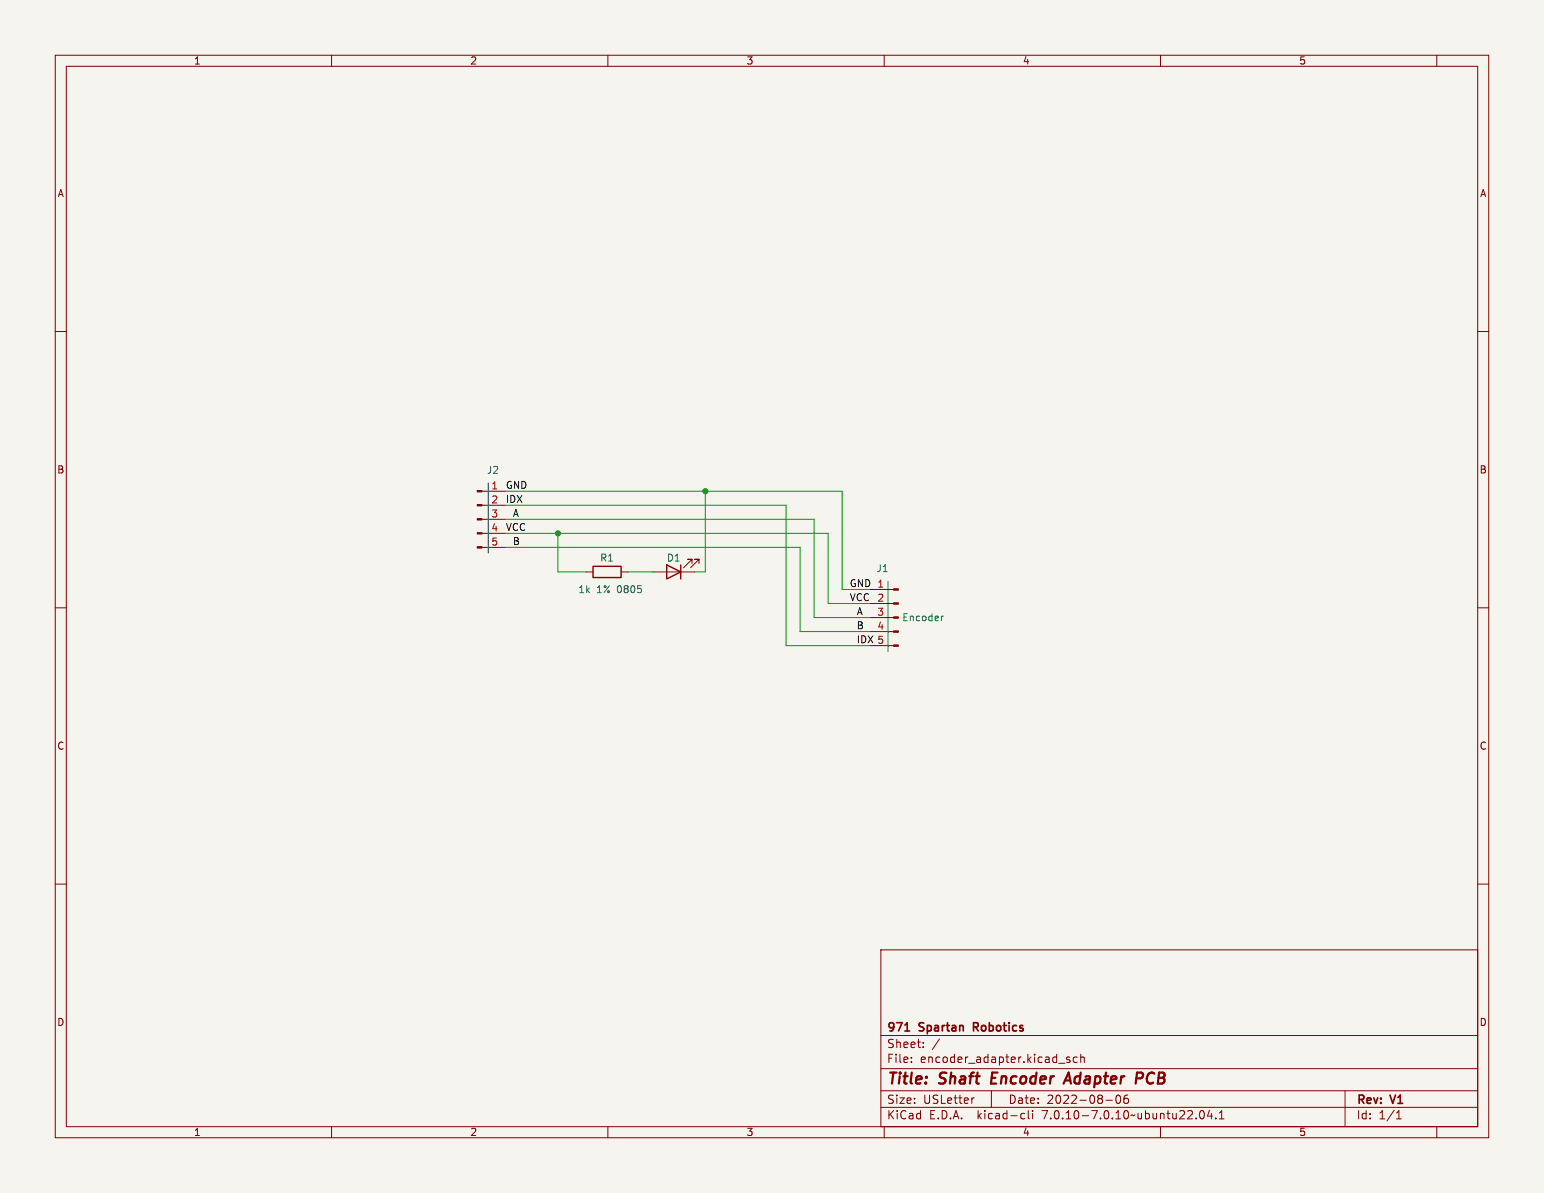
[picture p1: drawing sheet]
<svg xmlns="http://www.w3.org/2000/svg" width="279mm" height="216mm" viewBox="0 0 279 216" stroke-linecap="round" stroke-linejoin="round" font-family="sans-serif">
<path d="M0 0h279.4v215.9h-279.4z" fill="#f5f4ef" stroke="#f5f4ef" stroke-width=".18"/>
<g fill="none" stroke="#840000" stroke-width=".18">
<path d="M10 10h259.4v195.9h-259.4zM12 12h255.4v191.9h-255.4zM60 10v2M110 10v2M160 10v2M210 10v2M260 10v2M10 60h2M267.4 60h2M87.2 99.1h4.2M87.2 96.5h4.2M87.2 94h4.2"/>
<path d="M87.2 91.4h4.2M87.2 88.9h4.2M10 110h2M106 103.5h1.3M112.4 103.5h1.3M118.1 103.5h7.6M125.2 102v-.8h-.7h.7l-1.5 1.5M126.5 102v-.8h-.8h.8l-1.5 1.5M157.5 116.8h4.2M157.5 114.3h4.2M157.5 111.8h4.2M157.5 109.2h4.2"/>
<path d="M157.5 106.7h4.2M267.4 110h2M10 160h2M267.4 160h2M159.4 171.9h108v32h-108zM159.4 197.4h108M159.4 193.4h108M159.4 187.4h108M164.9 192.1v.2M164.9 191.4v.1M167.1 189.4v.2M167.1 188.7v.1"/>
<path d="M170 188l-1.3 1.9M176.3 198.7l-.3 .1M179.4 197.4v3M193.6 191.4l-.4-.1-.2 .2 .1 .2 .5 .2v.3h-.6M194.9 191.4l-.4-.1-.3 .3v.4l.2 .2h.5M195.6 191.4l.2-.1 .3 .1 .1 .9M195.6 190.8v1.5M200.1 199.1h1.2M202.1 198.3a.81 .81 0 0 0 .3 1.4l.2-.2 .2-.4-.2-.8M203.6 198.3a1.17 1.17 0 0 0-.1 1.3h.6l.1-.6-.3-.2h-.3l-.2 .2M243.4 197.4v6.5M60 203.9v2"/>
<path d="M110 203.9v2M159.4 200.4h108M160 203.9v2M185 201.5l.4 .1M185.4 202.4l-.4 .1M186.1 201v1.3l.2 .2M186.9 201v.1M186.9 201.5v1M210 203.9v2M216.4 202.3v.2M217.3 201.1l.1-.1a.8 .8 0 0 1 .5 .7 .8 .8 0 0 1-.5 .8 1 1 0 0 1-.1-1.4zM218.9 200.9l-.4 1.1h.9"/>
<path d="M219.2 201.5v1M220 202.3v.2M220.6 202.5h.9M220.6 201.4l.5-.4v1.5M252.7 202.5h.9M252.7 201.4l.4-.4v1.5M260 203.9v2"/>
</g>
<path d="M179.6 194.1l-.3 2h1M192.5 196.1l.9-2 .4 2M192.7 195.5h1M205.8 194.1l.9 .1a.58 .58 0 0 1-.3 1h-.8" fill="none" stroke="#840000" stroke-width=".4"/>
<path d="M163.7 186.6h.9M176.2 185.9h.5M176.7 185.1h-.5v1.5" fill="none" stroke="#840000" stroke-width=".3"/>
<path d="M107.3 102.5h5.1v2h-5.1zM120.6 102.2l2.6 1.3-2.6 1.3zM123.2 102.2v2.6" fill="none" stroke="#840000" stroke-width=".25"/>
<g fill="#840000" stroke="#840000" stroke-width=".18">
<path d="M86.4 98.9h.8v.3h-.8z"/>
<path d="M86.4 96.4h.8v.2h-.8z"/>
<path d="M86.4 93.9h.8v.2h-.8z"/>
<path d="M86.4 91.3h.8v.3h-.8z"/>
<path d="M86.4 88.8h.8v.2h-.8z"/>
<path d="M161.7 116.7h.9v.3h-.9z"/>
<path d="M161.7 114.2h.9v.2h-.9z"/>
<path d="M161.7 111.6h.9v.3h-.9z"/>
<path d="M161.7 109.1h.9v.2h-.9z"/>
<path d="M161.7 106.6h.9v.2h-.9z"/>
</g>
<path d="M170.7 111.5l-.3 .2" fill="none" stroke="#006464" stroke-width=".18"/>
<path d="M88.4 87.4v12.7M160.7 105.2v12.7" fill="none" stroke="#0000c2" stroke-width=".18"/>
<path d="M91.4 96.5h58.5v12.7h7.6M91.4 88.9h61v17.8h5.1M91.4 99.1h53.4v15.2h12.7M91.4 91.4h50.8v25.4h15.3M91.4 94h55.9v17.8h10.2M101 96.5v7h5M127.6 88.9v14.6h-1.9M113.7 103.5h4.4" fill="none" stroke="#009600" stroke-width=".18"/>
<g fill="#009600" stroke="#009600" stroke-width=".18">
<circle cx="127.6" cy="88.9" r=".46"/>
<circle cx="101" cy="96.5" r=".46"/>
</g>
<g font-size="2.8" fill="#840000">
<text x="160.4" y="196.8">Title:</text>
<text x="170.1" y="196.8">Shaft</text>
<text x="180.2" y="196.8">Encoder</text>
<text x="194.4" y="196.8">Adapter</text>
<text x="208" y="196.8">PCB</text>
</g>
<g font-size="2.1" fill="#840000">
<text x="160.4" y="189.9">Sheet:</text>
<text x="160.4" y="187.1">971</text>
<text x="166.4" y="187.1">Spartan</text>
<text x="176.8" y="187.1">Robotics</text>
<text x="160.4" y="192.6">File:</text>
<text x="166.5" y="192.6">encoder_adapter.kicad_sch</text>
<text x="160.4" y="202.8">KiCad</text>
<text x="160.4" y="200">Size:</text>
<text x="167.1" y="200">USLetter</text>
<text x="168.1" y="202.8">E.D.A.</text>
<text x="177" y="202.8">kicad-cli</text>
<text x="182.4" y="200">Date:</text>
<text x="188.9" y="202.8">7.0.10-7.0.10~ubuntu22.04.1</text>
<text x="189.4" y="200">2022-08-06</text>
<text x="245.4" y="200.2">Rev:</text>
<text x="245.4" y="202.8">Id:</text>
<text x="249.5" y="202.8">1/1</text>
<text x="251.8" y="200.2">V1</text>
</g>
<g font-size="1.8" fill="#840000">
<text x="35" y="11.9">1</text>
<text x="85" y="11.9">2</text>
<text x="135" y="11.9">3</text>
<text x="185" y="11.9">4</text>
<text x="235" y="11.9">5</text>
<text x="10.3" y="35.9">A</text>
<text x="267.7" y="35.9">A</text>
<text x="10.3" y="85.9">B</text>
<text x="267.7" y="85.9">B</text>
<text x="10.3" y="135.9">C</text>
<text x="267.7" y="135.9">C</text>
<text x="10.3" y="185.9">D</text>
<text x="267.7" y="185.9">D</text>
<text x="35" y="205.8">1</text>
<text x="85" y="205.8">2</text>
<text x="135" y="205.8">3</text>
<text x="185" y="205.8">4</text>
<text x="235" y="205.8">5</text>
</g>
<g font-size="1.8" fill="#006464">
<text x="88" y="86">J2</text>
<text x="108.5" y="101.8">R1</text>
<text x="120.6" y="101.8">D1</text>
<text x="104.6" y="107.5">1k</text>
<text x="108" y="107.5">1%</text>
<text x="111.8" y="107.5">0805</text>
<text x="158.5" y="103.7">J1</text>
<text x="163.2" y="112.6">Encoder</text>
</g>
<g font-size="1.8" fill="#a90000">
<text x="88.8" y="88.6">1</text>
<text x="88.8" y="91.2">2</text>
<text x="88.8" y="93.7">3</text>
<text x="88.8" y="96.3">4</text>
<text x="88.8" y="98.8">5</text>
<text x="158.7" y="109">2</text>
<text x="158.7" y="111.5">3</text>
<text x="158.7" y="114">4</text>
</g>
<g font-size="1.8" fill="#0f0f0f">
<text x="91.4" y="88.6">GND</text>
<text x="91.4" y="91.1">IDX</text>
<text x="92.7" y="93.6">A</text>
<text x="91.4" y="96.2">VCC</text>
<text x="92.7" y="98.7">B</text>
<text x="153.7" y="106.3">GND 1</text>
<text x="153.7" y="108.9">VCC</text>
<text x="154.9" y="114">B</text>
<text x="154.9" y="111.4">A</text>
<text x="154.9" y="116.5">IDX 5</text>
</g>
</svg>
